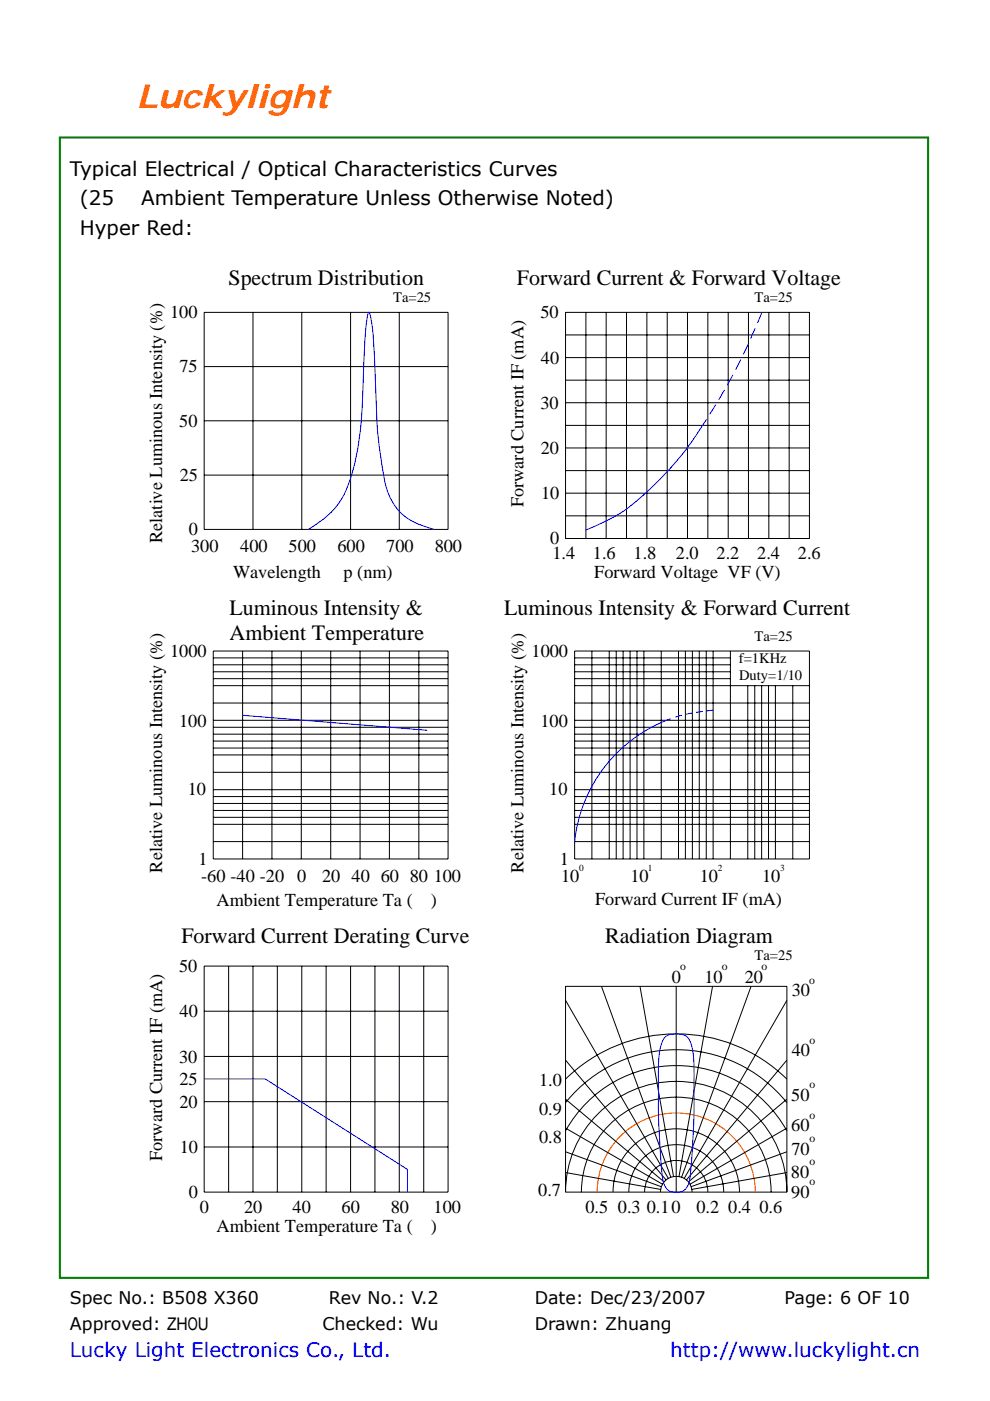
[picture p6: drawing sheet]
<svg xmlns="http://www.w3.org/2000/svg" width="210mm" height="297mm" viewBox="0 0 210 297" stroke-linecap="round" stroke-linejoin="round" font-family="sans-serif">
<path d="M12.7 29.2h184.1v241.7h-184.1z" fill="none" stroke="#008000" stroke-width=".44"/>
<g fill="none" stroke="#000" stroke-width=".21">
<path d="M43.3 66.2h51.7v46h-51.7zM43.3 77.7h51.7M53.7 66.2v46M64 66.2v46M74.4 66.2v46M84.7 66.2v46M120 66.2h51.7v48h-51.7zM120 71h51.7M120 75.8h51.7M124.3 66.2v48M128.6 66.2v48M132.9 66.2v48"/>
<path d="M137.2 66.2v48M141.5 66.2v48M145.8 66.2v48M150.1 66.2v48M154.5 66.2v48M158.7 66.2v48M163.1 66.2v48M167.4 66.2v48M43.3 89.2h51.7M120 80.6h51.7M120 85.4h51.7M120 90.2h51.7"/>
<path d="M120 95h51.7M120 99.8h51.7M43.3 100.7h51.7M120 104.6h51.7M120 109.4h51.7M45.2 138h49.8v44.1h-49.8zM45.2 139.5h49.8M51.5 138v44.1M57.7 138v44.1M63.9 138v44.1M70.1 138v44.1M76.4 138v44.1"/>
<path d="M82.6 138v44.1M88.8 138v44.1M121.9 138h49.8v44.1h-49.8zM121.9 139.5h33M125.5 138v44.1M129.2 138v44.1M130.7 138v44.1M132.2 138v44.1M133.6 138v44.1M135.1 138v44.1M136.6 138v44.1M140.3 138v44.1"/>
<path d="M143.9 138v44.1M145.4 138v44.1M146.9 138v44.1M148.3 138v44.1M149.8 138v44.1M151.3 138v44.1M154.9 138v44.1M45.2 152.7h49.8M45.2 140.9h49.8M45.2 142.4h49.8M45.2 143.9h49.8M45.2 145.4h49.8"/>
<path d="M45.2 149.1h49.8M45.2 154.2h49.8M45.2 155.7h49.8M45.2 157.1h49.8M45.2 158.6h49.8M121.9 152.7h49.8M121.9 140.9h33M121.9 142.4h33M121.9 143.9h33M121.9 145.4h49.8M121.9 149.1h49.8M121.9 154.2h49.8"/>
<path d="M121.9 155.7h49.8M121.9 157.1h49.8M121.9 158.6h49.8M158.6 145.4v36.7M160.1 145.4v36.7M161.5 145.4v36.7M163 145.4v36.7M164.5 145.4v36.7M168.1 145.4v36.7M45.2 167.4h49.8M45.2 160.1h49.8M45.2 163.7h49.8"/>
<path d="M45.2 168.9h49.8M45.2 170.3h49.8M45.2 171.8h49.8M45.2 173.3h49.8M45.2 174.8h49.8M45.2 178.4h49.8M121.9 167.4h49.8M121.9 160.1h49.8M121.9 163.7h49.8M121.9 168.9h49.8M121.9 170.3h49.8M121.9 171.8h49.8"/>
<path d="M121.9 173.3h49.8M121.9 174.8h49.8M121.9 178.4h49.8M43.3 204.8h51.7v48h-51.7zM43.3 214.4h51.7M48.5 204.8v48M53.7 204.8v48M58.8 204.8v48M64 204.8v48M69.2 204.8v48M74.4 204.8v48M79.5 204.8v48"/>
<path d="M84.7 204.8v48M89.9 204.8v48M120 212.1l21.8 37.8M127.6 209.1l14.7 40.5M135.7 209.1l7.2 40.3M143.4 209.1v43.7M151.1 209.1l-7.1 40.3M159.3 209.1l-14.7 40.5M166.9 212.1l-21.8 37.8M43.3 224h51.7M43.3 233.6h51.7M120 239.8a26.8 26.8 0 0 1 46.9 0"/>
<path d="M120 233.8a30.2 30.2 0 0 1 46.9 0M120 228.8a33.5 33.5 0 0 1 46.9 0M120 239.2l20.5 11.9M120 233l20.9 17.6M120 224.8l21.3 25.4M166.9 239.2l-20.6 11.9M166.9 233l-20.9 17.6M166.9 224.8l-21.3 25.4M43.3 243.2h51.7M120 252.8a23.5 23.5 0 0 1 23.4-23.5 23.5 23.5 0 0 1 23.5 23.5M120 252.8v-43.7h46.9v43.7M120 252.8h46.9"/>
<path d="M120 248.6l20.1 3.6M120 244.2l20.3 7.4M123.3 252.8a20.1 20.1 0 0 1 20.1-20.2 20.1 20.1 0 0 1 20.2 20.2M130 252.8a13.4 13.4 0 0 1 13.4-13.5 13.4 13.4 0 0 1 13.4 13.5M133.4 252.8a10.1 10.1 0 0 1 10-10.1 10.1 10.1 0 0 1 10.1 10.1M136.7 252.8a6.7 6.7 0 0 1 6.7-6.8 6.7 6.7 0 0 1 6.7 6.8M140.1 252.8a3.4 3.4 0 0 1 3.3-3.4 3.4 3.4 0 0 1 3.4 3.4M166.9 248.6l-20.2 3.6M166.9 244.2l-20.3 7.4"/>
</g>
<g fill="none" stroke="#00f" stroke-width=".21">
<path d="M155.4 79.5l-1.1 2.1M157.1 76.2l-1.1 2.2M158.7 72.9l-1.1 2.2M160.2 69.6l-1 2.2M161.6 66.4l-.9 2.1M149.9 88.9l-2.1 3.2a64.6 64.6 0 0 1-16.5 16.9l-3 1.6-4 1.8M151.8 85.8l-1.3 2M153.7 82.7l-1.3 2.1M65.4 112.2a17.9 17.9 0 0 0 8.1-8.4 58.6 58.6 0 0 0 3.4-20.2 134.8 134.8 0 0 1 1.1-16.7l.2-.7 .4 1.1a143.2 143.2 0 0 1 1.2 18.5 82.6 82.6 0 0 0 2.4 18.5 11.3 11.3 0 0 0 8 7.4l1.9 .5M51.5 151.7l39.1 3.1M142.3 152.4a31.2 31.2 0 0 0-20.4 26M144.7 151.6l-1.5 .4"/>
<path d="M146.9 151.2l-1.5 .2M149.1 150.8l-1.5 .2M151.3 150.6l-1.5 .1M141 220a4.3 4.3 0 0 1 4.9 0 11.2 11.2 0 0 1 1.3 6.2v.9a173.5 173.5 0 0 1-1 23.2 2.58 2.58 0 0 1-2.8 2.5 2.48 2.48 0 0 1-2.8-2.5 161.3 161.3 0 0 1-.7-27l.3-1.8zM43.3 228.7h12.9l30.2 19.2v4.9"/>
</g>
<path d="M126.7 252.8a16.8 16.8 0 0 1 16.7-16.8 16.8 16.8 0 0 1 16.8 16.8" fill="none" stroke="#f00" stroke-width=".21"/>
<text font-size="7" fill="#ff6500" x="28.9" y="22.9">Luckylight</text>
<g font-size="4.7">
<text x="48.5" y="60.5">Spectrum Distribution</text>
<text x="109.6" y="60.3">Forward Current &amp; Forward Voltage</text>
<text x="48.7" y="130.4">Luminous Intensity &amp;</text>
<text x="106.9" y="130.4">Luminous Intensity &amp; Forward Current</text>
<text x="48.7" y="135.7">Ambient Temperature</text>
<text x="38.5" y="199.9">Forward Current Derating Curve</text>
<text x="128.4" y="199.9">Radiation Diagram</text>
</g>
<g font-size="4.2">
<text x="14.8" y="37.2">Typical Electrical / Optical Characteristics Curves</text>
<text x="16.9" y="43.4">(25</text>
<text x="30" y="43.4">Ambient Temperature Unless Otherwise Noted)</text>
<text x="16.9" y="49.9">Hyper Red:</text>
</g>
<g font-size="4.2" fill="#00f">
<text x="14.8" y="287.7">Lucky Light Electronics Co., Ltd.</text>
<text x="142.2" y="287.7">http://www.luckylight.cn</text>
</g>
<g font-size="3.9">
<text x="36.1" y="67.4">100</text>
<text x="114.6" y="67.5">50</text>
<text x="114.7" y="77.1">40</text>
<text x="38.1" y="78.9">75</text>
<text x="114.6" y="86.7">30</text>
<text x="38" y="90.4">50</text>
<text x="38.1" y="101.9">25</text>
<text x="114.7" y="96.3">20</text>
<text x="111.1" y="107.5" transform="rotate(-90 111.1 107.5)">Forward Current IF (mA)</text>
<text x="114.8" y="105.9">10</text>
<text x="40" y="113.5">0</text>
<text x="34.4" y="115.1" transform="rotate(-90 34.4 115.1)">Relative Luminous Intensity (%)</text>
<text x="40.5" y="117.1">300</text>
<text x="51" y="117.1">400</text>
<text x="61.2" y="117.1">500</text>
<text x="71.6" y="117.1">600</text>
<text x="81.9" y="117.1">700</text>
<text x="92.2" y="117.1">800</text>
<text x="116.7" y="115.4">0</text>
<text x="117.2" y="118.6">1.4</text>
<text x="125.8" y="118.6">1.6</text>
<text x="134.4" y="118.6">1.8</text>
<text x="143.4" y="118.6">2.0</text>
<text x="152" y="118.6">2.2</text>
<text x="160.6" y="118.6">2.4</text>
<text x="169.2" y="118.6">2.6</text>
<text x="49.4" y="122.5">Wavelength</text>
<text x="72.9" y="122.5">p (nm)</text>
<text x="126" y="122.5">Forward Voltage VF (V)</text>
<text x="36.1" y="139.2">1000</text>
<text x="112.8" y="139.2">1000</text>
<text x="38" y="154.1">100</text>
<text x="114.6" y="154.1">100</text>
<text x="39.9" y="168.6">10</text>
<text x="116.5" y="168.6">10</text>
<text x="34.4" y="185" transform="rotate(-90 34.4 185)">Relative Luminous Intensity (%)</text>
<text x="42.1" y="183.3">1</text>
<text x="111.1" y="185" transform="rotate(-90 111.1 185)">Relative Luminous Intensity (%)</text>
<text x="118.8" y="183.3">1</text>
<text x="42.7" y="187">-60 -40 -20</text>
<text x="63" y="187">0</text>
<text x="68.3" y="187">20 40 60 80 100</text>
<text x="119" y="187">10</text>
<text x="126.2" y="192">Forward Current IF (mA)</text>
<text x="133.7" y="187">10</text>
<text x="148.4" y="187">10</text>
<text x="161.6" y="187">10</text>
<text x="45.9" y="192.1">Ambient Temperature Ta (</text>
<text x="91.4" y="192.1">)</text>
<text x="38" y="206.1">50</text>
<text x="142.5" y="208.3">0</text>
<text x="149.4" y="208.3">10</text>
<text x="157.9" y="208.3">20</text>
<text x="38.1" y="215.7">40</text>
<text x="168" y="211.3">30</text>
<text x="38" y="225.3">30</text>
<text x="167.9" y="223.9">40</text>
<text x="38.1" y="230.1">25</text>
<text x="114.3" y="230.4">1.0</text>
<text x="167.8" y="233.4">50</text>
<text x="38.1" y="234.9">20</text>
<text x="114.4" y="236.3">0.9</text>
<text x="167.8" y="239.8">60</text>
<text x="38.1" y="244.4">10</text>
<text x="114.4" y="242.3">0.8</text>
<text x="167.9" y="244.9">70</text>
<text x="34.4" y="246.1" transform="rotate(-90 34.4 246.1)">Forward Current IF (mA)</text>
<text x="167.8" y="249.7">80</text>
<text x="40" y="254">0</text>
<text x="42.4" y="257.2">0</text>
<text x="51.8" y="257.2">20</text>
<text x="62.1" y="257.2">40</text>
<text x="72.5" y="257.2">60</text>
<text x="82.9" y="257.2">80</text>
<text x="91.9" y="257.2">100</text>
<text x="114.2" y="253.5">0.7</text>
<text x="124.2" y="257.2">0.5</text>
<text x="131.1" y="257.2">0.3</text>
<text x="137.2" y="257.2">0.10</text>
<text x="147.7" y="257.2">0.2 0.4 0.6</text>
<text x="167.8" y="253.9">90</text>
<text x="45.9" y="261.2">Ambient Temperature Ta (</text>
<text x="91.4" y="261.2">)</text>
</g>
<g font-size="3.7">
<text x="14.8" y="276.4">Spec No.: B508 X360</text>
<text x="69.8" y="276.4">Rev No.: V.2</text>
<text x="113.4" y="276.4">Date: Dec/23/2007</text>
<text x="166.4" y="276.4">Page: 6 OF 10</text>
<text x="14.8" y="282.1">Approved: ZHOU</text>
<text x="68.4" y="282.1">Checked: Wu</text>
<text x="113.4" y="282.1">Drawn: Zhuang</text>
</g>
<g font-size="3.1">
<text x="83.4" y="64.1">Ta=25</text>
<text x="160" y="64.1">Ta=25</text>
<text x="160" y="136">Ta=25</text>
<text x="156.7" y="140.7">f=1KHz</text>
<text x="156.8" y="144.2">Duty=1/10</text>
<text x="160" y="203.6">Ta=25</text>
</g>
<g font-size="2.5">
<text x="144.3" y="205.7">o</text>
<text x="153.1" y="205.7">o</text>
<text x="161.5" y="205.7">o</text>
<text x="171.6" y="208.6">o</text>
<text x="171.7" y="221.3">o</text>
<text x="171.7" y="230.7">o</text>
<text x="171.7" y="237.2">o</text>
<text x="171.7" y="242.2">o</text>
<text x="171.7" y="247.1">o</text>
<text x="171.7" y="251.3">o</text>
</g>
<g font-size="2">
<text x="122.9" y="184.7">0</text>
<text x="137.4" y="184.7">1</text>
<text x="152.3" y="184.7">2</text>
<text x="165.5" y="184.7">3</text>
</g>
</svg>
